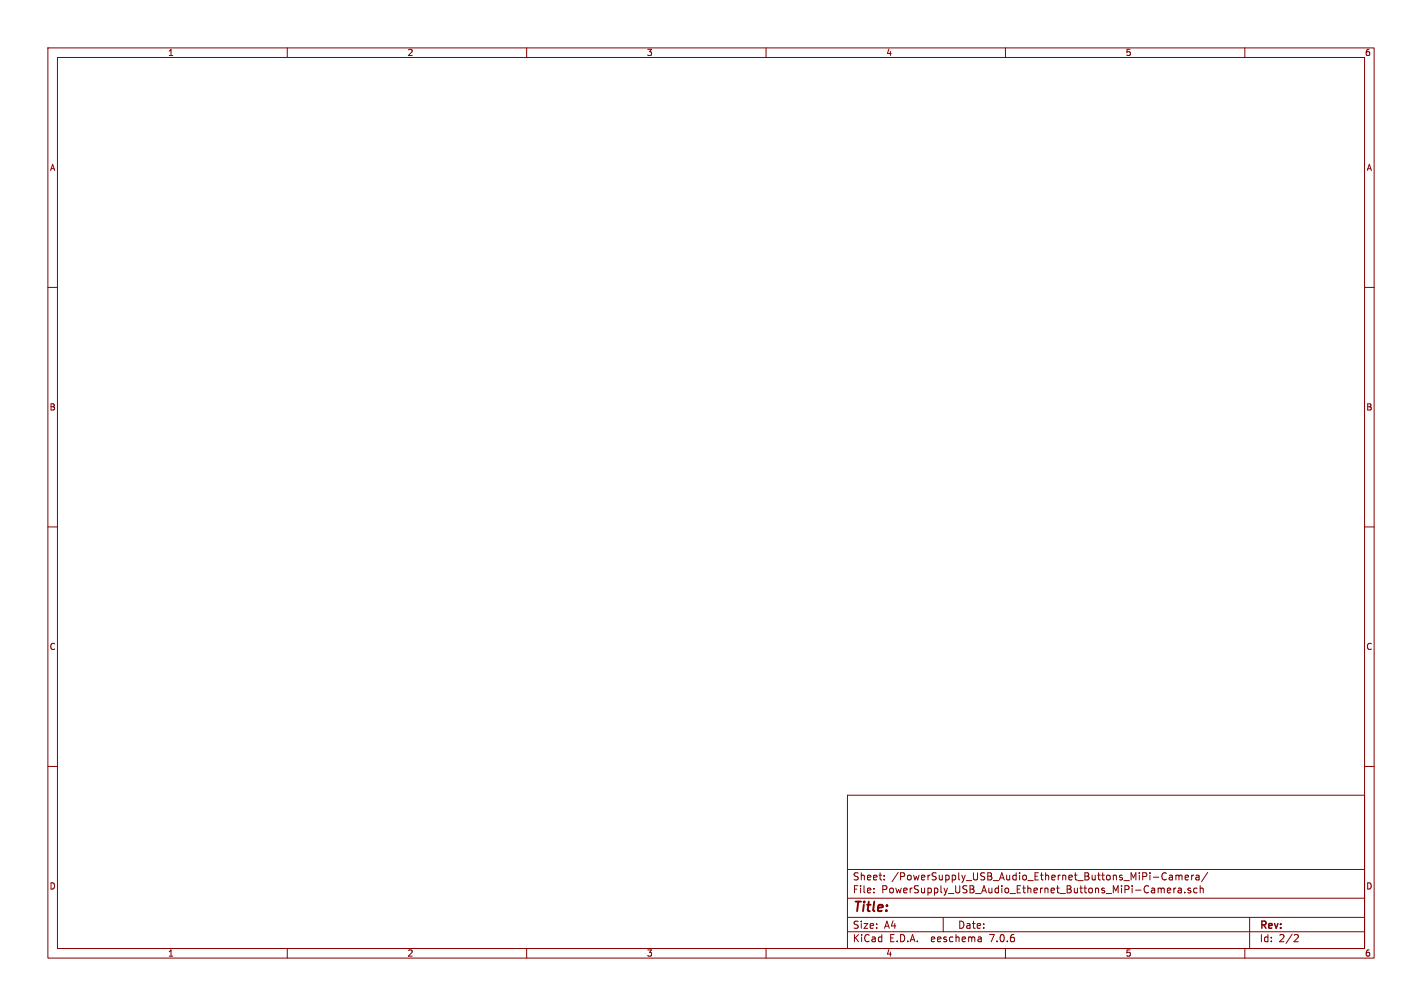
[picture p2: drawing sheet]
<svg xmlns="http://www.w3.org/2000/svg" width="297mm" height="210mm" viewBox="0 0 297 210" stroke-linecap="round" stroke-linejoin="round" font-family="sans-serif">
<g fill="none" stroke="#840000" stroke-width=".21">
<path d="M10 10h277v190h-277zM12 12h273v186h-273zM60 10v2M110 10v2M160 10v2M210 10v2M260 10v2M10 60h2M285 60h2M10 110h2M285 110h2M10 160h2"/>
<path d="M285 160h2M177 166h108v32h-108zM60 198v2M110 198v2M160 198v2M177 194.5h108M177 191.5h108M177 187.5h108M177 181.5h108M182.5 186.3v.1M182.5 185.5v.1M184.7 183.6v.1"/>
<path d="M184.7 182.8v.1M197 191.5v3M204.9 195.7l.1 .9M205 196.5l-.2 .1M205 196h-.2M210 198v2M243 182.3l.3-.1 .3 .1M243.6 183.6l-.3 .1-.3-.1M243.8 185.9l.7-.1v-.3l-.5-.1-.2 .2 .1 .7h.6M244.2 182.8h.6l.1 .9M244.9 183.1h-.5l-.2 .2 .2 .4 .5-.1M245.2 185.4v1"/>
<path d="M245.6 182.8l.4-.1 .2 .2M245.6 182.7v1M245.6 185.4l-.4 .3M246.1 185.5h.6v.9M246.2 182.9l.3-.2 .3 .1 .1 .9M246.2 182.9v.8M246.7 185.8h-.5l-.2 .2 .2 .4 .5-.1M247.5 186.3v.1M247.5 183.2l.7-.1v-.3l-.5-.1-.2 .2 .1 .7h.6M248.7 185.5l-.4-.1-.2 .2 .1 .2 .5 .2v.3h-.6M248.9 182.7v1M249.3 182.7l-.4 .3"/>
<path d="M249.8 182.8h.6l.1 .9M250 185.5l-.4-.1-.3 .3 .2 .6h.5M250.5 183.1h-.5l-.3 .2 .3 .4 .5-.1M250.7 185.5l.2-.1 .3 .1 .1 .9M250.7 184.9v1.5M252.2 182.1l-1.2 2M260 198v2M261 191.5v6.5M270.5 195.1l.5 .1 .2 .3-1 1.1h1"/>
</g>
<text font-size="2.8" fill="#840000" x="178" y="190.9">Title:</text>
<g font-size="2.1" fill="#840000">
<text x="178" y="184">Sheet:</text>
<text x="186.2" y="184">/PowerSupply_USB_Audio_Ethernet_Buttons_MiPi-Camera/</text>
<text x="178" y="186.7">File:</text>
<text x="184.1" y="186.7">PowerSupply_USB_Audio_Ethernet_Buttons_MiPi-Camera.sch</text>
<text x="178" y="196.9">KiCad</text>
<text x="178" y="194.1">Size:</text>
<text x="184.7" y="194.1">A4</text>
<text x="185.7" y="196.9">E.D.A.</text>
<text x="194.6" y="196.9">eeschema</text>
<text x="200" y="194.1">Date:</text>
<text x="207" y="196.9">7.0.6</text>
<text x="263" y="194.3">Rev:</text>
<text x="263" y="196.9">Id:</text>
<text x="267.1" y="196.9">2/2</text>
</g>
<g font-size="1.8" fill="#840000">
<text x="35" y="11.9">1</text>
<text x="85" y="11.9">2</text>
<text x="135" y="11.9">3</text>
<text x="185" y="11.9">4</text>
<text x="235" y="11.9">5</text>
<text x="285" y="11.9">6</text>
<text x="10.3" y="35.9">A</text>
<text x="285.3" y="35.9">A</text>
<text x="10.3" y="85.9">B</text>
<text x="285.3" y="85.9">B</text>
<text x="10.3" y="135.9">C</text>
<text x="285.3" y="135.9">C</text>
<text x="10.3" y="185.9">D</text>
<text x="285.3" y="185.9">D</text>
<text x="35" y="199.9">1</text>
<text x="85" y="199.9">2</text>
<text x="135" y="199.9">3</text>
<text x="185" y="199.9">4</text>
<text x="235" y="199.9">5</text>
<text x="285" y="199.9">6</text>
</g>
</svg>
